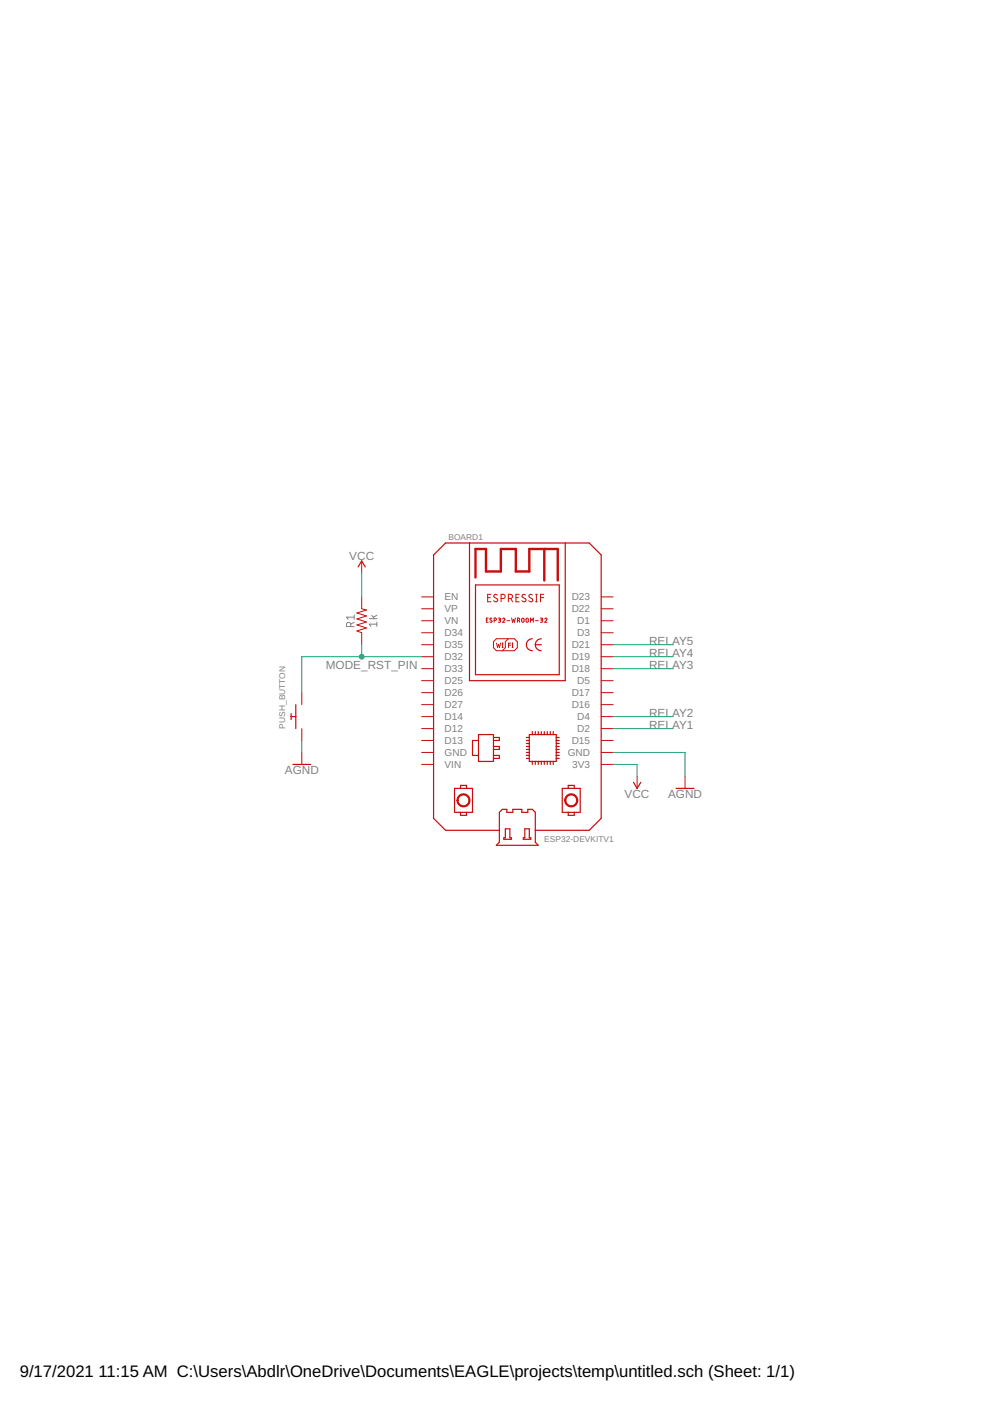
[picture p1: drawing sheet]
<svg xmlns="http://www.w3.org/2000/svg" width="210mm" height="297mm" viewBox="0 0 210 297" stroke-linecap="round" stroke-linejoin="round" font-family="sans-serif">
<path d="M74.4 132.8v-.4a.44 .44 0 0 0-.5-.4 .44 .44 0 0 0-.4 .4v.4h1.6M75.1 132l-.7 .3M75.1 130.9h-1.6l.3 .4M75.1 130.4v.9M78.3 131.2h1.6M78.8 130.5l.6 .7M79.9 132.3h-1.6l.4 .5M79.9 131.9v.9M79.9 130.5l-.8 .4" fill="none" stroke="#808080" stroke-width=".21"/>
<g fill="none" stroke="#c90d0c" stroke-width=".25">
<path d="M99.5 115.1v29.2h20.3v-29.2M75.9 120.2l.8-1.3 .7 1.3M100.8 124h17.8v19h-17.8zM112.9 135.4a1.27 1.27 0 0 0-1.3 1.3 1.27 1.27 0 0 0 1.3 1.3M113.5 136.7l.3 .8 .4 .3 .6 .2M113.5 136.7h1.3M114.8 135.4l-.6 .2-.4 .3-.3 .8M61.7 151.3v1.3M61.7 151.9h1M62.7 149.4v5.1M101.5 157h-1.3v3.2h1.3M101.5 155.7h3.1v5.7h-3.1z"/>
<path d="M104.6 156.4h1.3v.6h-1.3M104.6 158.3h1.3v.6h-1.3M111.6 157h.6M111.6 158.9h.6M111.6 158.3h.6M111.6 156.4h.6M111.6 159.5h.6M111.6 157.6h.6M112.2 155.7h5.7v5.7h-5.7zM112.9 155.1v.6M113.5 155.1v.6M114.1 155.1v.6"/>
<path d="M114.8 155.1v.6M115.4 155.1v.6M116 155.1v.6M116.7 155.1v.6M117.3 155.1v.6M117.9 157h.7M117.9 158.9h.7M117.9 158.3h.7M117.9 156.4h.7M117.9 159.5h.7M117.9 157.6h.7M62.1 162.1h3.8"/>
<path d="M96.4 167.2h3.8v5h-3.8zM97.6 167.2v-.7h1.3v.7M97.6 172.2v.7h1.3v-.7M104.6 160.2h1.3v.6h-1.3M105.9 176h-11.4l-2.6-2.5v-55.8l2.6-2.6h30.4l2.6 2.6v55.8l-2.6 2.5h-11.4M105.9 172.2l.6-.6h1v.6h1.2v-.6h1.9v.6h1.3v-.6h1l.6 .6v6.4l.6 .6h-8.9l.7-.6zM107.1 175.7h1v1.9h.3v.3h-1.6v-.3h.3zM111.3 175.7h.9v1.9h.3v.3h-1.5v-.3h.3zM111.6 160.2h.6M111.6 160.8h.6M112.9 161.4v.7M113.5 161.4v.7"/>
<path d="M114.1 161.4v.7M114.8 161.4v.7M115.4 161.4v.7M116 161.4v.7M116.7 161.4v.7M117.3 161.4v.7M117.9 160.2h.7M117.9 160.8h.7M119.2 167.2h3.8v5h-3.8zM120.5 167.2v-.7h1.3v.7M120.5 172.2v.7h1.3v-.7M134.3 165.9l.8 1.3 .7-1.3"/>
<path d="M143.3 167.2h3.9"/>
</g>
<g fill="none" stroke="#c90d0c" stroke-width=".21">
<path d="M76.7 118.9v2.6M76.7 126.6v2.5l1 .2-2 .7 2 .6-2 .6 2 .7-2 .6 2 .6-2 .7 1 .4v2.5M89.4 139.2h2.5M89.4 136.7h2.5M89.4 134.2h2.5M89.4 131.6h2.5M89.4 129.1h2.5M89.4 126.6h2.5M103.1 131.4h.3M103.4 126.7h.5M103.5 131h-.4v.9h.4M104.1 126h-.7v1.6h.7"/>
<path d="M104.3 131.1l-.2-.1-.2 .3 .4 .3v.2h-.5M104.8 131.6l.3-.1 .1-.4-.4-.1v.9M105.2 135.4h3.9l.6 .7v1.2l-.6 .7h-3.9l-.6-.7v-1.2zM105.3 136.4l.2 .9 .2-.6 .2 .6 .2-.9M105.4 126.2l-.3-.2-.4 .4 .1 .2 .5 .3a.39 .39 0 0 1 .1 .6 .39 .39 0 0 1-.6 0l-.2-.1M105.6 131l.5 .1-.1 .3h-.3M105.9 131.4l.2 .1v.3l-.5 .1M106.2 126.9h.5a.44 .44 0 0 0 .4-.5 .44 .44 0 0 0-.4-.4h-.5v1.6M106.4 137.3h.3M106.4 136.4h.3M106.6 131.3a.24 .24 0 0 1 .3-.2 .24 .24 0 0 1 .1 .3l-.4 .5h.5M106.6 136.4v.9"/>
<path d="M107.5 131.6h.6M107.8 126.9h.4a.44 .44 0 0 0 .5-.5 .44 .44 0 0 0-.5-.4h-.4v1.6M107.8 135.4l-.7 .7v1.2l-.6 .7M107.8 136.8h.4M108.2 136.4h-.4v.9M108.3 126.9l.4 .7M108.5 131l.2 .9 .2-.6 .2 .6 .2-.9M108.6 137.3h.2M108.6 136.4h.2M108.7 136.4v.9M109.4 126.7h.5M109.7 131.6l.4-.1 .1-.4-.5-.1v.9"/>
<path d="M110 131.6l.2 .3M110.1 126h-.7v1.6h.7M110.7 131.1l.4 .1v.6l-.2 .1-.3-.1zM111.4 126.2l-.4-.2-.3 .4 .1 .2 .5 .3a.39 .39 0 0 1 .1 .6 .39 .39 0 0 1-.6 0l-.2-.1M111.6 131.1l.4 .1v.6l-.2 .1-.3-.1zM112.5 131.9v-.9l.3 .6 .3-.6v.9M112.9 126.2l-.4-.2-.4 .4 .1 .2 .6 .3a.39 .39 0 0 1 0 .6 .39 .39 0 0 1-.6 0l-.1-.1M113.5 131.6h.6M113.6 127.6h.3M113.6 126h.3M113.7 126v1.6M114.6 131l.4 .1v.3h-.3"/>
<path d="M114.6 126.7h.7M114.8 131.4l.2 .1v.3l-.4 .1M115.3 126h-.7v1.6M115.5 131.3a.24 .24 0 0 1 .3-.2 .24 .24 0 0 1 .1 .3l-.4 .5h.5M127.5 139.2h2.5M127.5 136.7h2.5M127.5 134.2h2.5M127.5 131.6h2.5M127.5 129.1h2.5M127.5 126.6h2.5M64 146.9v2.5M64 154.5v2.5"/>
<path d="M64 159.5v2.6M89.4 159.5h2.5M89.4 157h2.5M89.4 154.5h2.5M89.4 151.9h2.5M89.4 149.4h2.5M89.4 146.9h2.5M89.4 144.3h2.5M89.4 141.8h2.5M127.5 159.5h2.5M127.5 157h2.5M127.5 154.5h2.5"/>
<path d="M127.5 151.9h2.5M127.5 149.4h2.5M127.5 146.9h2.5M127.5 144.3h2.5M127.5 141.8h2.5M89.4 162.1h2.5M127.5 162.1h2.5M135.1 164.6v2.6M145.2 164.6v2.6"/>
</g>
<g fill="#c90d0c" stroke="#c90d0c" stroke-width=".21">
<path d="M97.3 168.7a1.39 1.39 0 0 1 2.2 .3 1.39 1.39 0 0 1-.9 2 1.39 1.39 0 0 1-1.7-1.3h.2a1.14 1.14 0 0 1 1.7-1 1.14 1.14 0 0 1 .2 2 1.14 1.14 0 0 1-1.8-.7l-.1-.3h-.2z" fill-rule="evenodd"/>
<path d="M120.1 168.7a1.39 1.39 0 0 1 2.2 .3 1.39 1.39 0 0 1-.8 2 1.39 1.39 0 0 1-1.8-1.3h.3a1.15 1.15 0 0 1 1.6-1.1 1.15 1.15 0 0 1 .3 1.9 1.15 1.15 0 0 1-1.9-.5v-.3h-.3z" fill-rule="evenodd"/>
</g>
<path d="M115.4 116.4v6.7M100.8 122.4v-6h2.2v4.8h3.2v-4.8h3.2v4.8h2.8v-4.8h6.1v6.7" fill="none" stroke="#c90d0c" stroke-width=".51"/>
<path d="M76.7 121.5v5.1M76.7 136.7v2.5M89.4 139.2h-25.4v7.7M130 139.2h12.7M130 136.7h12.7M64 157v2.5M130 154.5h12.7M130 151.9h12.7M130 141.8h12.7M130 159.5h15.2v5.1M130 162.1h5.1v2.5" fill="none" stroke="#0dab76" stroke-width=".21"/>
<circle cx="76.7" cy="139.2" r=".51" fill="#0dab76" stroke="#0dab76" stroke-width=".21"/>
<g font-size="3.5">
<text x="4.2" y="291.8">9/17/2021</text>
<text x="20.9" y="291.8">11:15 AM C:\Users\Abdlr\OneDrive\Documents\EAGLE\projects\temp\untitled.sch (Sheet: 1/1)</text>
</g>
<g font-size="2.5" fill="#808080">
<text x="74.1" y="118.7">VCC</text>
<text x="137.6" y="136.7">RELAY5</text>
<text x="69.1" y="141.8">MODE_RST_PIN</text>
<text x="137.6" y="141.8">RELAY3</text>
<text x="137.6" y="139.2">RELAY4</text>
<text x="137.6" y="154.5">RELAY1</text>
<text x="137.6" y="151.9">RELAY2</text>
<text x="60.4" y="164.1">AGND</text>
<text x="132.4" y="169.2">VCC</text>
<text x="141.6" y="169.2">AGND</text>
</g>
<g font-size="2.1" fill="#808080">
<text x="94.3" y="127.3">EN</text>
<text x="94.3" y="129.8">VP</text>
<text x="121.2" y="129.8">D22</text>
<text x="121.2" y="127.3">D23</text>
<text x="94.3" y="132.4">VN</text>
<text x="94.3" y="134.9">D34</text>
<text x="94.3" y="137.5">D35</text>
<text x="121.2" y="137.5">D21</text>
<text x="122.4" y="134.9">D3</text>
<text x="122.4" y="132.4">D1</text>
<text x="94.3" y="140">D32</text>
<text x="94.3" y="142.5">D33</text>
<text x="121.2" y="142.5">D18</text>
<text x="121.2" y="140">D19</text>
<text x="94.3" y="145.1">D25</text>
<text x="94.3" y="147.6">D26</text>
<text x="121.2" y="147.6">D17</text>
<text x="122.4" y="145.1">D5</text>
<text x="94.3" y="150.2">D27</text>
<text x="94.3" y="152.7">D14</text>
<text x="94.3" y="155.2">D12</text>
<text x="121.2" y="150.2">D16</text>
<text x="122.4" y="155.2">D2</text>
<text x="122.4" y="152.7">D4</text>
<text x="94.3" y="157.8">D13</text>
<text x="94.3" y="160.3">GND</text>
<text x="120.4" y="160.3">GND</text>
<text x="121.2" y="157.8">D15</text>
<text x="94.3" y="162.8">VIN</text>
<text x="121.3" y="162.8">3V3</text>
</g>
<g font-size="1.8" fill="#808080">
<text x="95.1" y="114.5">BOARD1</text>
<text x="60.4" y="154.5" transform="rotate(-90 60.4 154.5)">PUSH_BUTTON</text>
<text x="115.4" y="178.6">ESP32-DEVKITV1</text>
</g>
</svg>
